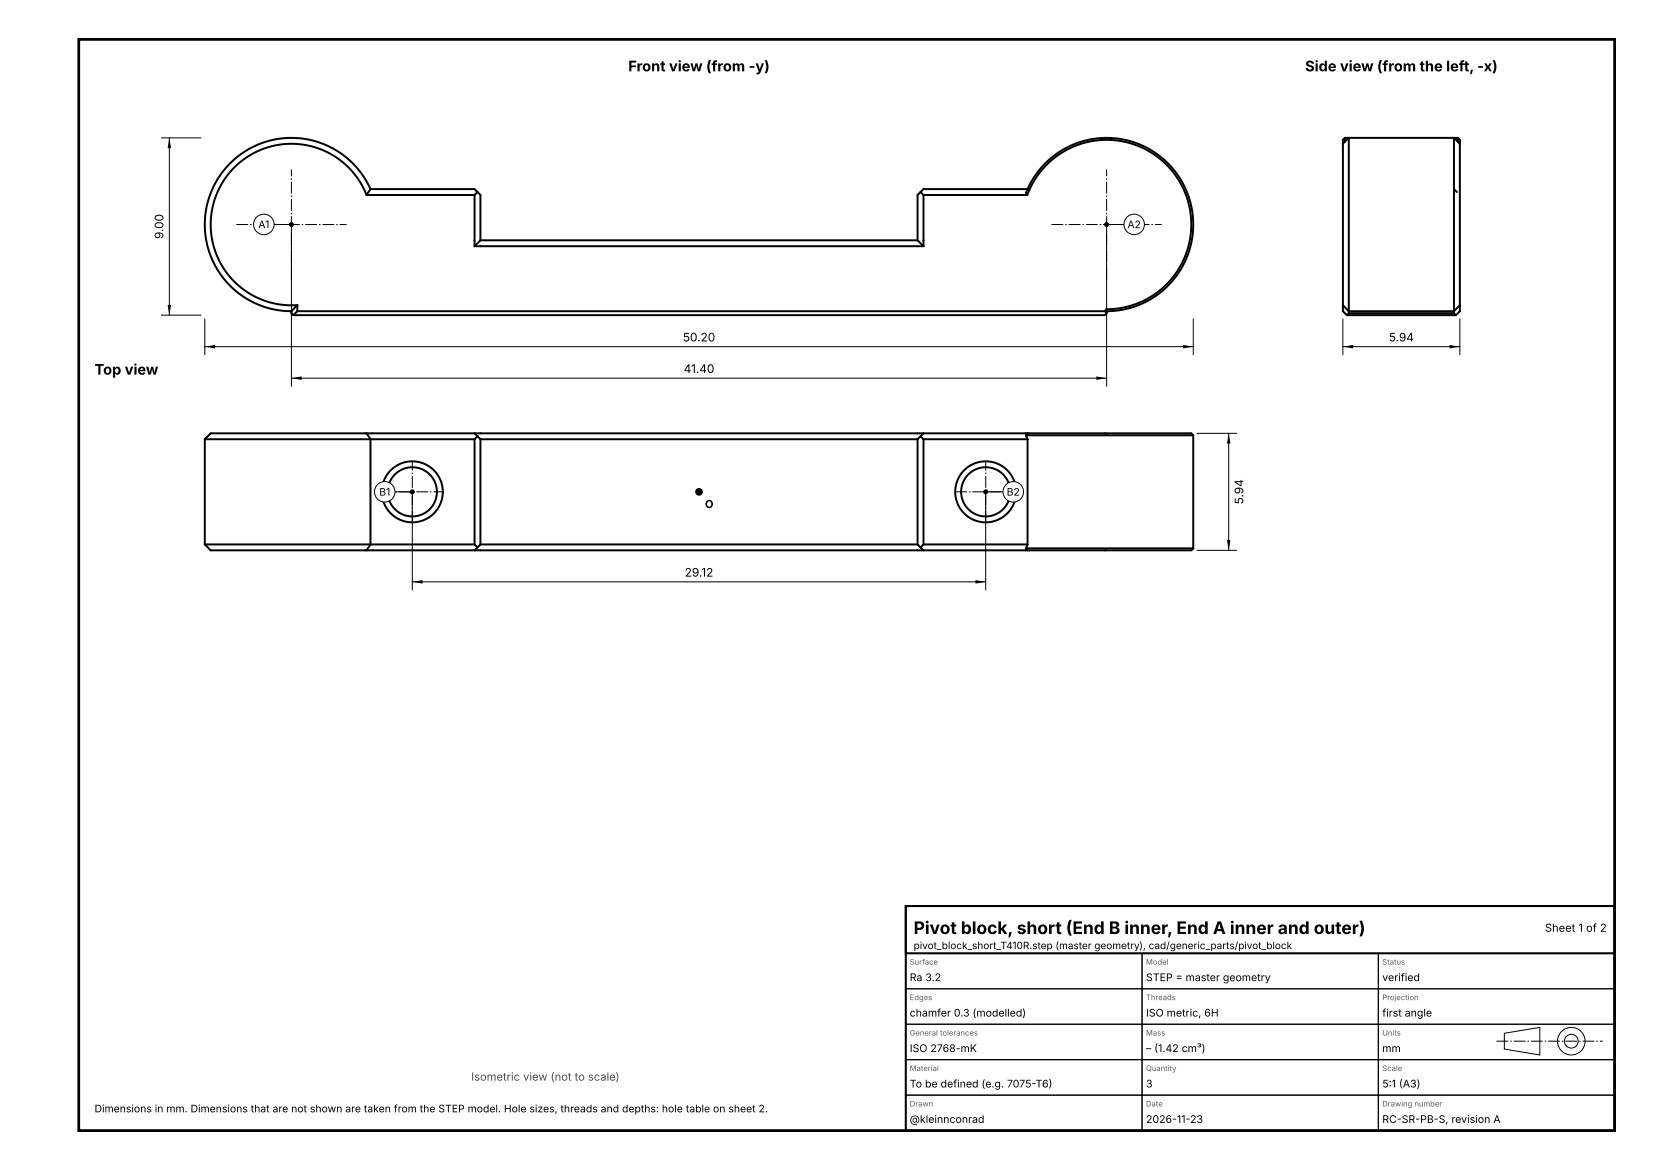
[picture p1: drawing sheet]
<svg xmlns="http://www.w3.org/2000/svg" width="420mm" height="297mm" viewBox="0 0 420 297" stroke-linecap="round" stroke-linejoin="round" font-family="sans-serif">
<g fill="none" stroke="#000" stroke-width=".5">
<path d="M341 36.5v41M341 36.5l1.5-1.5v44M341.5 35l-.5 .5v1M341.5 35v1M341.5 35h28.7M370.2 35v1M370.2 35l.5 .5v1M370.7 36.5l-1.5-1.5v44M370.7 36.5v41M93.1 49.5h27.4M93.1 49.5a20.5 20.5 0 0 0-24.6-12.2 20.5 20.5 0 0 0-14.7 23.2 20.5 20.5 0 0 0 21.7 16.9M94.1 48h26.4l.7 .7"/>
<path d="M94.1 48a22 22 0 0 0-38.6-3 22 22 0 0 0 18.5 34M94.1 48l-1 1.5M120.5 49.5v13M121.2 48.7l-.7 .8M121.2 48.7l.8 .8v11.5M233.8 48.7l.7 .8M234.5 49.5v13M234.5 49.5h26.4M260.9 49.5a21.5 21.5 0 0 1 37.8-4.8 21.5 21.5 0 0 1-17.7 33.8M260.9 48l-.2 .4a.7 .7 0 0 0 .2 1.1M260.9 48a22 22 0 0 1 38.6-3 22 22 0 0 1-18.5 34M260.9 48h-26.4l-1.5 1.5v11.5"/>
<path d="M369.2 48l.7 .7M74 79v.5l.5 .5M75.5 77.4l-1.5 1.6M75.5 77.4v1.6M75.5 79l-1 1M75.5 79h205M120.5 62.5h114M122 61h111M122 61l-1.5 1.5M233 61l1.5 1.5M280.5 79l.5 .4M281 79v.4"/>
<path d="M281 79h.1M281 78.5v.5M281 78.5l-.5 .5M281 79.4l-.5 .6h-206M341 77.5v1.5l1 1M341 77.5l1.5 1.5M342.5 79h26.7M342.5 79.5l-.5 .5M342.5 79v.5M342.5 79.5h26.7M369.2 79v.5M369.2 79.5l.5 .5"/>
<path d="M370.7 77.5l-1.5 1.5M370.7 77.5v1.5l-1 1M342 80h27.7M52 111.5h42.1M52 111.5v26.7M93.1 110h27.4M93.1 110h-39.6l-1.5 1.5M93.1 110l1 1.5M94.1 111.5h26.4M94.1 111.5v26.7M120.5 110l.7 .8M120.5 111.5v26.7"/>
<path d="M120.5 110h140.4M121.2 110.8l-.7 .7M121.2 110.8l.8 .7M122 111.5v26.7M122 111.5h111M233 111.5v26.7M233.8 110.8l.7 .7M234.5 111.5v26.7M234.5 111.5h26.4M234.5 110l-1.5 1.5M260.5 110.5h42.5M260.5 110.5l.4 1"/>
<path d="M260.9 110h41.6l.5 .5M260.9 110l-.4 .5M260.9 111.5v26.7M280.5 110l.4 .1M303 110.5v28.7M52 138.2h42.1M52 138.2l1.5 1.5h39.6M93.1 139.7h27.4M94.1 138.2h26.4M94.1 138.2l-1 1.5M120.5 138.2l.7 .8M120.5 139.7h140.4"/>
<path d="M121.2 139l-.7 .7M122 138.2l-.8 .8M122 138.2h111M233 138.2l1.5 1.5M234.5 138.2h26.4M234.5 138.2l-.7 .8M260.5 139.2h42.5M260.5 139.2l.4 .5M260.9 138.2l-.4 1M280.9 139.6l-.4 .1M303 139.2l-.5 .5h-41.6"/>
<circle cx="104.7" cy="124.9" r="7.8"/>
<circle cx="104.7" cy="124.9" r="6.2"/>
<circle cx="250.3" cy="124.9" r="6.2"/>
<circle cx="250.3" cy="124.9" r="7.8"/>
</g>
<path d="M60 57h28M267 57h28M74 71v-28M281 71v-28M96.9 124.9h15.5M104.7 132.6v-15.5M242.6 124.9h15.5M250.3 132.6v-15.5M380 264.3h27" fill="none" stroke="#000" stroke-width=".25" stroke-dasharray="3 .5 .4 .5" stroke-linecap="butt"/>
<g fill="none" stroke="#000" stroke-width=".25">
<path d="M41 35h10M43 35v45M69.6 57h4.4M74 58v40M281 58v40M285.4 57h-4.4M41 80h10M52 81v9M52 88h251M74 96h207M303 81v9M341 88h29.7"/>
<path d="M341 81v9M370.7 81v9M304 110h10M312 110v29.7M100.3 124.9h4.4M104.7 125.9v23.8M250.3 125.9v23.8M250.3 124.9h4.4M304 139.7h10M104.7 147.7h145.6"/>
</g>
<path d="M43 35l.4 2.6h-.8zM42.6 77.4h.8l-.4 2.6zM52 88l2.6-.4v.8zM300.4 87.6l2.6 .4-2.6 .4zM341 88l2.6-.4v.8zM368.1 87.6l2.6 .4-2.6 .4zM312 110l.4 2.6h-.8zM311.6 137.1h.8l-.4 2.6z" fill="#000"/>
<circle cx="74" cy="57" r=".45" fill="#000" stroke="#000" stroke-width=".35"/>
<circle cx="67" cy="57" r="2.6" fill="#fff" stroke="#000" stroke-width=".25"/>
<circle cx="281" cy="57" r=".45" fill="#000" stroke="#000" stroke-width=".35"/>
<circle cx="288" cy="57" r="2.6" fill="#fff" stroke="#000" stroke-width=".25"/>
<circle cx="104.7" cy="124.9" r=".45" fill="#000" stroke="#000" stroke-width=".35"/>
<circle cx="97.7" cy="124.9" r="2.6" fill="#fff" stroke="#000" stroke-width=".25"/>
<circle cx="250.3" cy="124.9" r=".45" fill="#000" stroke="#000" stroke-width=".35"/>
<circle cx="257.3" cy="124.9" r="2.6" fill="#fff" stroke="#000" stroke-width=".25"/>
<path d="M74 96l2.6-.4v.8zM278.4 95.6l2.6 .4-2.6 .4zM104.7 147.7l2.6-.4v.8zM247.7 147.3l2.6 .4-2.6 .4z" fill="#000"/>
<circle cx="177.5" cy="124.9" r=".8" fill="#000" stroke="#000" stroke-width=".35"/>
<path d="M20 10h390v277h-390z" fill="none" stroke="#000" stroke-width=".7" stroke-linecap="butt"/>
<g fill="none" stroke="#000" stroke-width=".25">
<path d="M230 251h60v9h-60zM230 242h60v9h-60zM290 251h60v9h-60zM290 242h60v9h-60zM350 251h60v9h-60zM350 242h60v9h-60zM230 278h60v9h-60zM230 269h60v9h-60zM230 260h60v9h-60zM290 278h60v9h-60zM290 269h60v9h-60zM290 260h60v9h-60z"/>
<path d="M350 278h60v9h-60zM350 269h60v9h-60zM350 260h60v9h-60zM382 262.3l9-1.5v7l-9-1.5z"/>
<circle cx="399" cy="264.3" r="1.75"/>
<circle cx="399" cy="264.3" r="3.5"/>
</g>
<path d="M230 230h180v12h-180zM230 230h180v57h-180z" fill="none" stroke="#000" stroke-width=".5"/>
<text font-size="4.4" x="232" y="237.1">Pivot block, short (End B inner, End A inner and outer)</text>
<g font-size="3.7">
<text x="159.5" y="18.1">Front view (from -y)</text>
<text x="331.4" y="18.1">Side view (from the left, -x)</text>
<text x="24" y="95.1">Top view</text>
</g>
<g font-size="3">
<text x="41.5" y="60.7" transform="rotate(-90 41.5 60.7)">9.00</text>
<text x="173.4" y="86.7">50.20</text>
<text x="352.7" y="86.7">5.94</text>
<text x="173.6" y="94.7">41.40</text>
<text x="315.7" y="128" transform="rotate(-90 315.7 128)">5.94</text>
<text x="173.9" y="146.4">29.12</text>
</g>
<g font-size="2.8">
<text x="179" y="129">O</text>
<text x="392.3" y="236.5">Sheet 1 of 2</text>
</g>
<text font-size="2.8" fill="#4d4d4d" x="119.6" y="274.3">Isometric view (not to scale)</text>
<g font-size="2.7">
<text x="231" y="249.1">Ra 3.2</text>
<text x="291" y="249.1">STEP = master geometry</text>
<text x="351" y="249.1">verified</text>
<text x="231" y="258.1">chamfer 0.3 (modelled)</text>
<text x="291" y="258.1">ISO metric, 6H</text>
<text x="351" y="258.1">first angle</text>
<text x="231" y="267.1">ISO 2768-mK</text>
<text x="291" y="267.1">– (1.42 cm³)</text>
<text x="351" y="267.1">mm</text>
<text x="231" y="276.1">To be defined (e.g. 7075-T6)</text>
<text x="291" y="276.1">3</text>
<text x="351" y="276.1">5:1 (A3)</text>
<text x="231" y="285.1">@kleinnconrad</text>
<text x="291" y="285.1">2026-11-23</text>
<text x="351" y="285.1">RC-SR-PB-S, revision A</text>
</g>
<g font-size="2.6">
<text x="65.6" y="57.9">A1</text>
<text x="286.3" y="57.9">A2</text>
<text x="96.3" y="125.8">B1</text>
<text x="255.6" y="125.8">B2</text>
<text x="24" y="282.4">Dimensions in mm. Dimensions that are not shown are taken from the STEP model. Hole sizes, threads and depths: hole table on sheet 2.</text>
</g>
<text font-size="2.5" x="232" y="240.9">pivot_block_short_T410R.step (master geometry), cad/generic_parts/pivot_block</text>
<g font-size="1.9" fill="#595959">
<text x="231" y="244.9">Surface</text>
<text x="291" y="244.9">Model</text>
<text x="351" y="244.9">Status</text>
<text x="231" y="253.9">Edges</text>
<text x="291" y="253.9">Threads</text>
<text x="351" y="253.9">Projection</text>
<text x="231" y="262.9">General tolerances</text>
<text x="291" y="262.9">Mass</text>
<text x="351" y="262.9">Units</text>
<text x="231" y="271.9">Material</text>
<text x="291" y="271.9">Quantity</text>
<text x="351" y="271.9">Scale</text>
<text x="231" y="280.9">Drawn</text>
<text x="291" y="280.9">Date</text>
<text x="351" y="280.9">Drawing number</text>
</g>
</svg>
